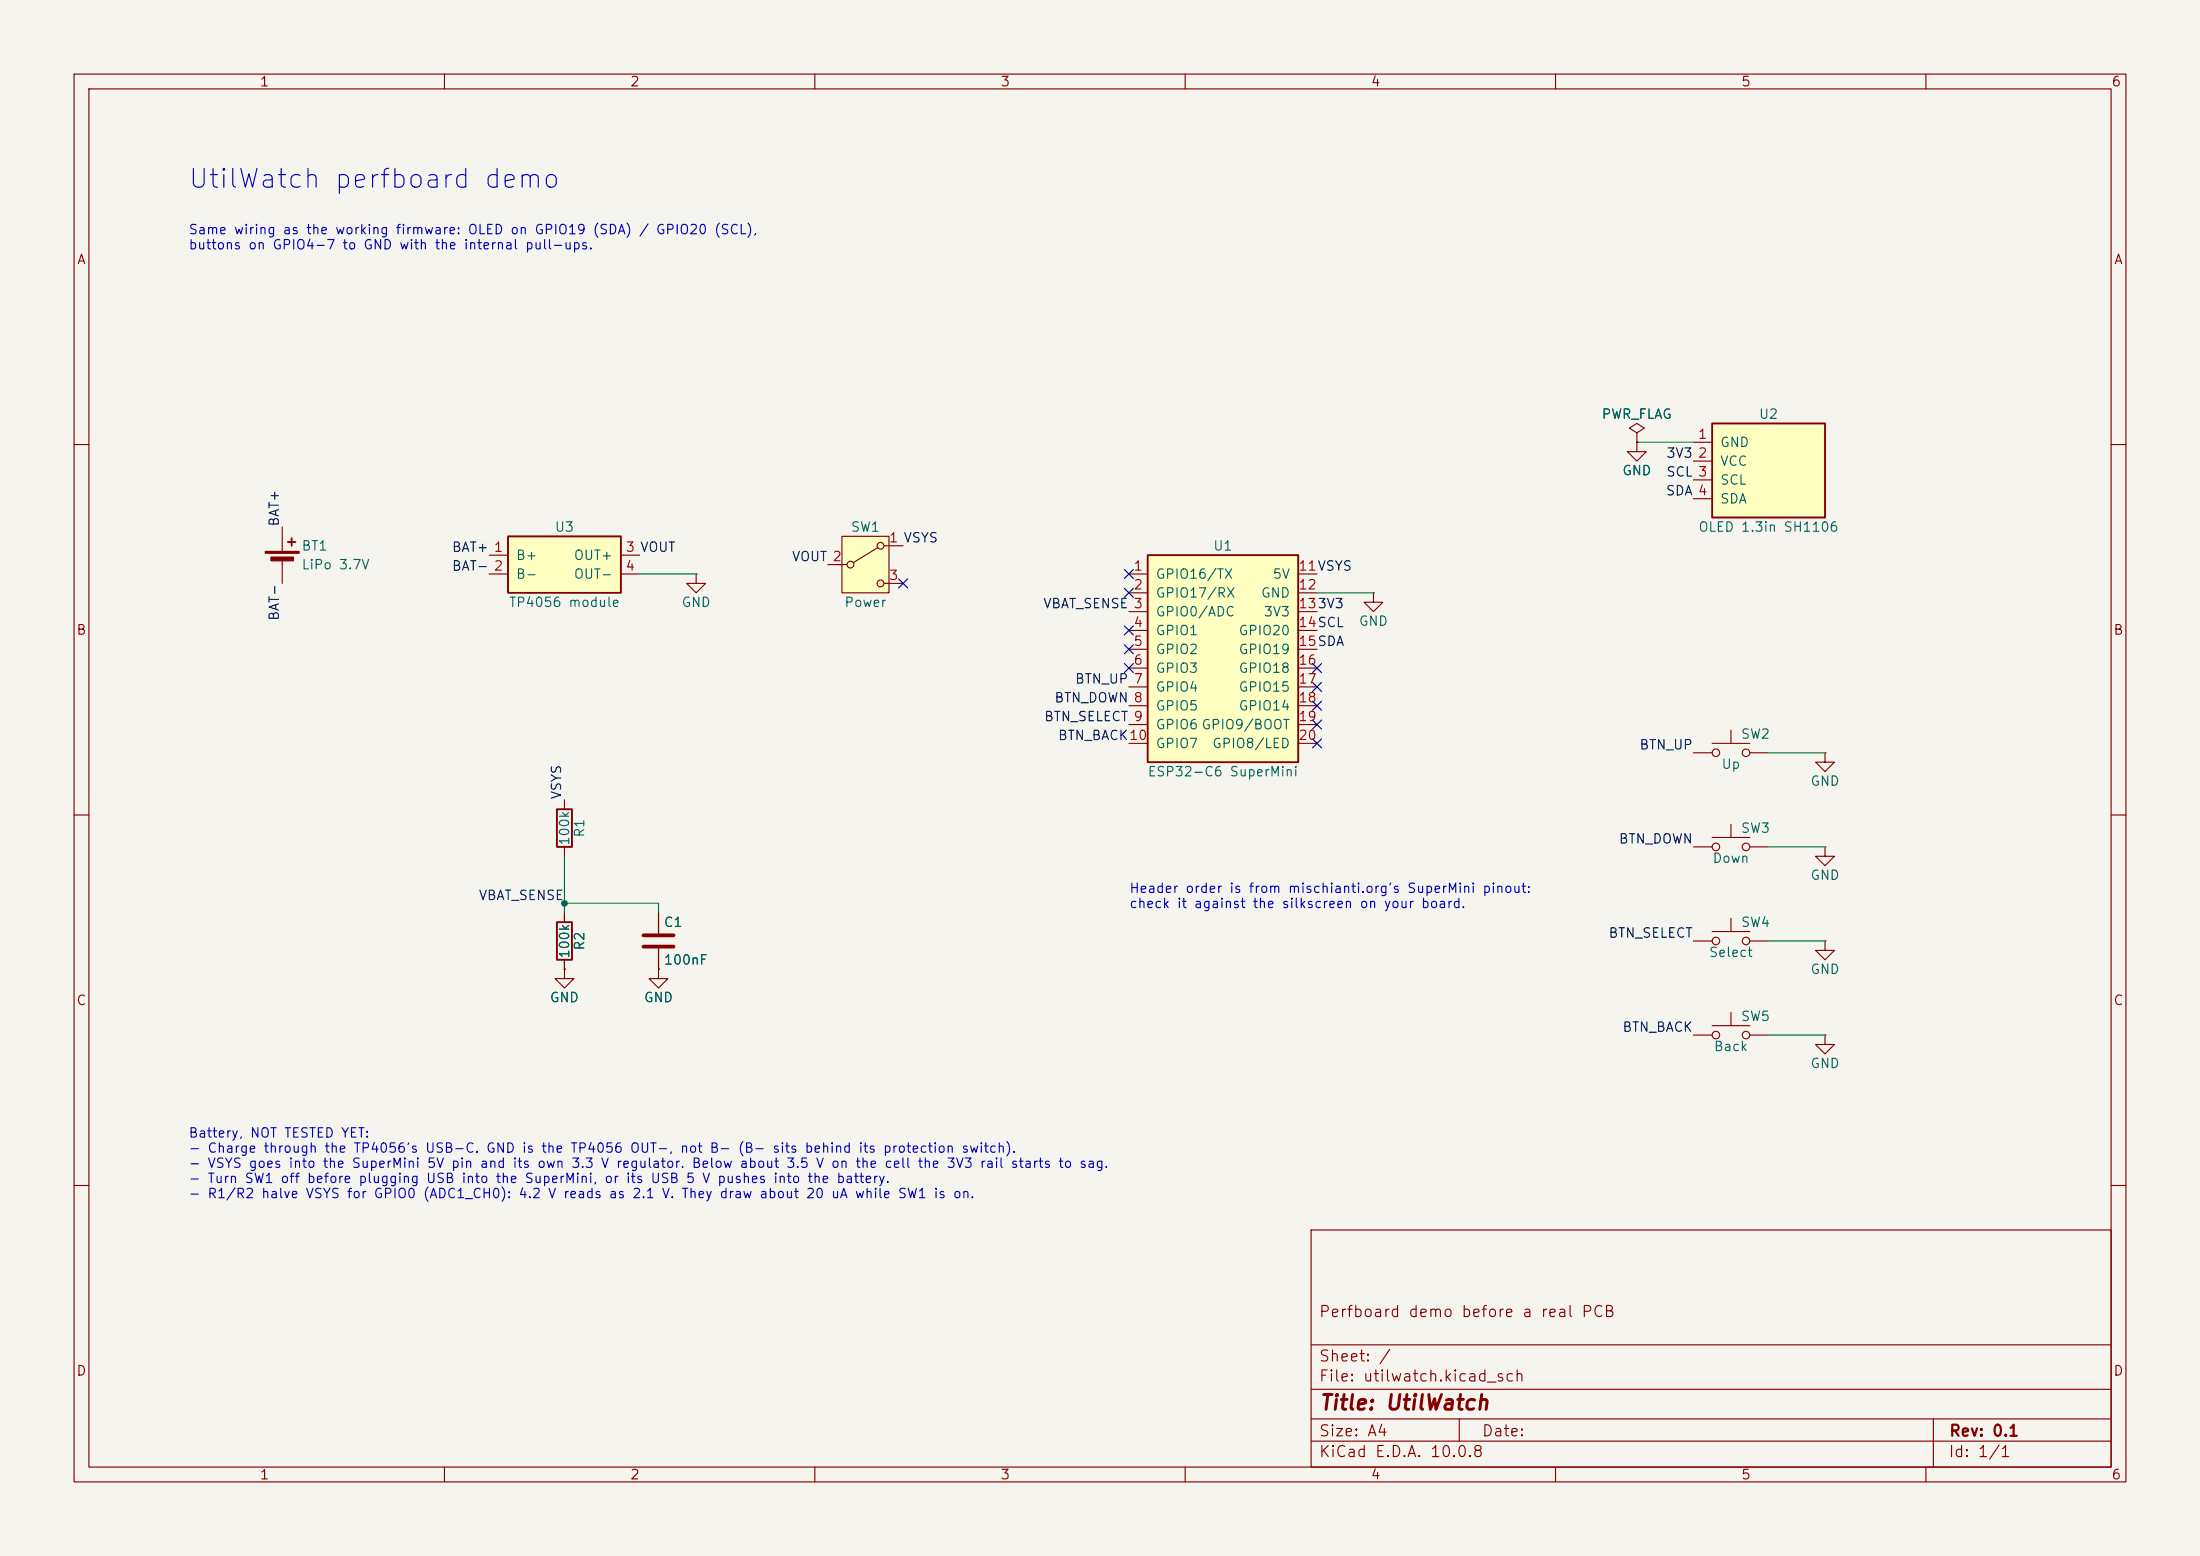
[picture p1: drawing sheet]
(kicad_sch
 (version 20250114)
 (generator "eeschema")
 (generator_version "9.0")
 (paper "A4")
 (title_block (title "UtilWatch") (rev "0.1") (comment 1 "Perfboard demo before a real PCB"))
 (lib_symbols
(symbol "Device:R"
  (pin_numbers (hide yes))
  (pin_names
   (offset 0))
  (exclude_from_sim no)
  (in_bom yes)
  (on_board yes)
  (in_pos_files yes)
  (duplicate_pin_numbers_are_jumpers no)
  (property "Reference" "R" (at 2.032 0 90) (show_name no) (do_not_autoplace no) (effects (font (size 1.27 1.27))))
  (property "Value" "R" (at 0 0 90) (show_name no) (do_not_autoplace no) (effects (font (size 1.27 1.27))))
  (property "Footprint" "" (at -1.778 0 90) (show_name no) (do_not_autoplace no) (hide yes) (effects (font (size 1.27 1.27))))
  (property "Datasheet" "" (at 0 0 0) (show_name no) (do_not_autoplace no) (hide yes) (effects (font (size 1.27 1.27))))
  (property "Description" "Resistor" (at 0 0 0) (show_name no) (do_not_autoplace no) (hide yes) (effects (font (size 1.27 1.27))))
  (symbol "R_0_1"
   (rectangle (start -1.016 -2.54) (end 1.016 2.54) (stroke (width 0.254) (type default)) (fill (type none))))
  (symbol "R_1_1"
   (pin passive line (at 0 3.81 270) (length 1.27) (name "" (effects (font (size 1.27 1.27)))) (number "1" (effects (font (size 1.27 1.27)))))
   (pin passive line (at 0 -3.81 90) (length 1.27) (name "" (effects (font (size 1.27 1.27)))) (number "2" (effects (font (size 1.27 1.27))))))
  (embedded_fonts no))
(symbol "Device:C"
  (pin_numbers (hide yes))
  (pin_names
   (offset 0.254))
  (exclude_from_sim no)
  (in_bom yes)
  (on_board yes)
  (in_pos_files yes)
  (duplicate_pin_numbers_are_jumpers no)
  (property "Reference" "C" (at 0.635 2.54 0) (show_name no) (do_not_autoplace no) (effects (font (size 1.27 1.27)) (justify left)))
  (property "Value" "C" (at 0.635 -2.54 0) (show_name no) (do_not_autoplace no) (effects (font (size 1.27 1.27)) (justify left)))
  (property "Footprint" "" (at 0.9652 -3.81 0) (show_name no) (do_not_autoplace no) (hide yes) (effects (font (size 1.27 1.27))))
  (property "Datasheet" "" (at 0 0 0) (show_name no) (do_not_autoplace no) (hide yes) (effects (font (size 1.27 1.27))))
  (property "Description" "Unpolarized capacitor" (at 0 0 0) (show_name no) (do_not_autoplace no) (hide yes) (effects (font (size 1.27 1.27))))
  (symbol "C_0_1"
   (polyline (pts (xy -2.032 0.762) (xy 2.032 0.762)) (stroke (width 0.508) (type default)) (fill (type none)))
   (polyline (pts (xy -2.032 -0.762) (xy 2.032 -0.762)) (stroke (width 0.508) (type default)) (fill (type none))))
  (symbol "C_1_1"
   (pin passive line (at 0 3.81 270) (length 2.794) (name "" (effects (font (size 1.27 1.27)))) (number "1" (effects (font (size 1.27 1.27)))))
   (pin passive line (at 0 -3.81 90) (length 2.794) (name "" (effects (font (size 1.27 1.27)))) (number "2" (effects (font (size 1.27 1.27))))))
  (embedded_fonts no))
(symbol "Device:Battery_Cell"
  (pin_numbers (hide yes))
  (pin_names
   (offset 0) (hide yes))
  (exclude_from_sim no)
  (in_bom yes)
  (on_board yes)
  (in_pos_files yes)
  (duplicate_pin_numbers_are_jumpers no)
  (property "Reference" "BT" (at 2.54 2.54 0) (show_name no) (do_not_autoplace no) (effects (font (size 1.27 1.27)) (justify left)))
  (property "Value" "Battery_Cell" (at 2.54 0 0) (show_name no) (do_not_autoplace no) (effects (font (size 1.27 1.27)) (justify left)))
  (property "Footprint" "" (at 0 1.524 90) (show_name no) (do_not_autoplace no) (hide yes) (effects (font (size 1.27 1.27))))
  (property "Datasheet" "" (at 0 1.524 90) (show_name no) (do_not_autoplace no) (hide yes) (effects (font (size 1.27 1.27))))
  (property "Description" "Single-cell battery" (at 0 0 0) (show_name no) (do_not_autoplace no) (hide yes) (effects (font (size 1.27 1.27))))
  (property "Sim.Device" "V" (at 0 0 0) (show_name no) (do_not_autoplace no) (hide yes) (effects (font (size 1.27 1.27))))
  (property "Sim.Type" "DC" (at 0 0 0) (show_name no) (do_not_autoplace no) (hide yes) (effects (font (size 1.27 1.27))))
  (property "Sim.Pins" "1=+ 2=-" (at 0 0 0) (show_name no) (do_not_autoplace no) (hide yes) (effects (font (size 1.27 1.27))))
  (symbol "Battery_Cell_0_1"
   (rectangle (start -2.286 1.778) (end 2.286 1.524) (stroke (width 0) (type default)) (fill (type outline)))
   (rectangle (start -1.524 1.016) (end 1.524 0.508) (stroke (width 0) (type default)) (fill (type outline)))
   (polyline (pts (xy 0 1.778) (xy 0 2.54)) (stroke (width 0) (type default)) (fill (type none)))
   (polyline (pts (xy 0 0.762) (xy 0 0)) (stroke (width 0) (type default)) (fill (type none)))
   (polyline (pts (xy 0.762 3.048) (xy 1.778 3.048)) (stroke (width 0.254) (type default)) (fill (type none)))
   (polyline (pts (xy 1.27 3.556) (xy 1.27 2.54)) (stroke (width 0.254) (type default)) (fill (type none))))
  (symbol "Battery_Cell_1_1"
   (pin passive line (at 0 5.08 270) (length 2.54) (name "+" (effects (font (size 1.27 1.27)))) (number "1" (effects (font (size 1.27 1.27)))))
   (pin passive line (at 0 -2.54 90) (length 2.54) (name "-" (effects (font (size 1.27 1.27)))) (number "2" (effects (font (size 1.27 1.27))))))
  (embedded_fonts no))
(symbol "Switch:SW_Push"
  (pin_numbers (hide yes))
  (pin_names
   (offset 1.016) (hide yes))
  (exclude_from_sim no)
  (in_bom yes)
  (on_board yes)
  (in_pos_files yes)
  (duplicate_pin_numbers_are_jumpers no)
  (property "Reference" "SW" (at 1.27 2.54 0) (show_name no) (do_not_autoplace no) (effects (font (size 1.27 1.27)) (justify left)))
  (property "Value" "SW_Push" (at 0 -1.524 0) (show_name no) (do_not_autoplace no) (effects (font (size 1.27 1.27))))
  (property "Footprint" "" (at 0 5.08 0) (show_name no) (do_not_autoplace no) (hide yes) (effects (font (size 1.27 1.27))))
  (property "Datasheet" "" (at 0 5.08 0) (show_name no) (do_not_autoplace no) (hide yes) (effects (font (size 1.27 1.27))))
  (property "Description" "Push button switch, generic, two pins" (at 0 0 0) (show_name no) (do_not_autoplace no) (hide yes) (effects (font (size 1.27 1.27))))
  (symbol "SW_Push_0_1"
   (circle (center -2.032 0) (radius 0.508) (stroke (width 0) (type default)) (fill (type none)))
   (polyline (pts (xy 0 1.27) (xy 0 3.048)) (stroke (width 0) (type default)) (fill (type none)))
   (circle (center 2.032 0) (radius 0.508) (stroke (width 0) (type default)) (fill (type none)))
   (polyline (pts (xy 2.54 1.27) (xy -2.54 1.27)) (stroke (width 0) (type default)) (fill (type none)))
   (pin passive line (at -5.08 0 0) (length 2.54) (name "1" (effects (font (size 1.27 1.27)))) (number "1" (effects (font (size 1.27 1.27)))))
   (pin passive line (at 5.08 0 180) (length 2.54) (name "2" (effects (font (size 1.27 1.27)))) (number "2" (effects (font (size 1.27 1.27))))))
  (embedded_fonts no))
(symbol "Switch:SW_SPDT"
  (pin_names
   (offset 0) (hide yes))
  (exclude_from_sim no)
  (in_bom yes)
  (on_board yes)
  (in_pos_files yes)
  (duplicate_pin_numbers_are_jumpers no)
  (property "Reference" "SW" (at 0 5.08 0) (show_name no) (do_not_autoplace no) (effects (font (size 1.27 1.27))))
  (property "Value" "SW_SPDT" (at 0 -5.08 0) (show_name no) (do_not_autoplace no) (effects (font (size 1.27 1.27))))
  (property "Footprint" "" (at 0 0 0) (show_name no) (do_not_autoplace no) (hide yes) (effects (font (size 1.27 1.27))))
  (property "Datasheet" "" (at 0 -7.62 0) (show_name no) (do_not_autoplace no) (hide yes) (effects (font (size 1.27 1.27))))
  (property "Description" "Switch, single pole double throw" (at 0 0 0) (show_name no) (do_not_autoplace no) (hide yes) (effects (font (size 1.27 1.27))))
  (symbol "SW_SPDT_0_1"
   (circle (center -2.032 0) (radius 0.4572) (stroke (width 0) (type default)) (fill (type none)))
   (polyline (pts (xy -1.651 0.254) (xy 1.651 2.286)) (stroke (width 0) (type default)) (fill (type none)))
   (circle (center 2.032 2.54) (radius 0.4572) (stroke (width 0) (type default)) (fill (type none)))
   (circle (center 2.032 -2.54) (radius 0.4572) (stroke (width 0) (type default)) (fill (type none))))
  (symbol "SW_SPDT_1_1"
   (rectangle (start -3.175 3.81) (end 3.175 -3.81) (stroke (width 0) (type default)) (fill (type background)))
   (pin passive line (at 5.08 2.54 180) (length 2.54) (name "A" (effects (font (size 1.27 1.27)))) (number "1" (effects (font (size 1.27 1.27)))))
   (pin passive line (at -5.08 0 0) (length 2.54) (name "B" (effects (font (size 1.27 1.27)))) (number "2" (effects (font (size 1.27 1.27)))))
   (pin passive line (at 5.08 -2.54 180) (length 2.54) (name "C" (effects (font (size 1.27 1.27)))) (number "3" (effects (font (size 1.27 1.27))))))
  (embedded_fonts no))
(symbol "power:GND"
  (power global)
  (pin_numbers (hide yes))
  (pin_names
   (offset 0) (hide yes))
  (exclude_from_sim no)
  (in_bom yes)
  (on_board yes)
  (in_pos_files yes)
  (duplicate_pin_numbers_are_jumpers no)
  (property "Reference" "#PWR" (at 0 -6.35 0) (show_name no) (do_not_autoplace no) (hide yes) (effects (font (size 1.27 1.27))))
  (property "Value" "GND" (at 0 -3.81 0) (show_name no) (do_not_autoplace no) (effects (font (size 1.27 1.27))))
  (property "Footprint" "" (at 0 0 0) (show_name no) (do_not_autoplace no) (hide yes) (effects (font (size 1.27 1.27))))
  (property "Datasheet" "" (at 0 0 0) (show_name no) (do_not_autoplace no) (hide yes) (effects (font (size 1.27 1.27))))
  (property "Description" "Power symbol creates a global label with name \"GND\" , ground" (at 0 0 0) (show_name no) (do_not_autoplace no) (hide yes) (effects (font (size 1.27 1.27))))
  (symbol "GND_0_1"
   (polyline (pts (xy 0 0) (xy 0 -1.27) (xy 1.27 -1.27) (xy 0 -2.54) (xy -1.27 -1.27) (xy 0 -1.27)) (stroke (width 0) (type default)) (fill (type none))))
  (symbol "GND_1_1"
   (pin power_in line (at 0 0 270) (length 0) (name "" (effects (font (size 1.27 1.27)))) (number "1" (effects (font (size 1.27 1.27))))))
  (embedded_fonts no))
(symbol "power:PWR_FLAG"
  (power global)
  (pin_numbers (hide yes))
  (pin_names
   (offset 0) (hide yes))
  (exclude_from_sim no)
  (in_bom yes)
  (on_board yes)
  (in_pos_files yes)
  (duplicate_pin_numbers_are_jumpers no)
  (property "Reference" "#FLG" (at 0 1.905 0) (show_name no) (do_not_autoplace no) (hide yes) (effects (font (size 1.27 1.27))))
  (property "Value" "PWR_FLAG" (at 0 3.81 0) (show_name no) (do_not_autoplace no) (effects (font (size 1.27 1.27))))
  (property "Footprint" "" (at 0 0 0) (show_name no) (do_not_autoplace no) (hide yes) (effects (font (size 1.27 1.27))))
  (property "Datasheet" "" (at 0 0 0) (show_name no) (do_not_autoplace no) (hide yes) (effects (font (size 1.27 1.27))))
  (property "Description" "Special symbol for telling ERC where power comes from" (at 0 0 0) (show_name no) (do_not_autoplace no) (hide yes) (effects (font (size 1.27 1.27))))
  (symbol "PWR_FLAG_0_0"
   (pin power_out line (at 0 0 90) (length 0) (name "" (effects (font (size 1.27 1.27)))) (number "1" (effects (font (size 1.27 1.27))))))
  (symbol "PWR_FLAG_0_1"
   (polyline (pts (xy 0 0) (xy 0 1.27) (xy -1.016 1.905) (xy 0 2.54) (xy 1.016 1.905) (xy 0 1.27)) (stroke (width 0) (type default)) (fill (type none))))
  (embedded_fonts no))
(symbol "utilwatch:ESP32-C6_SuperMini"
 (pin_names (offset 1.016))
 (exclude_from_sim no) (in_bom yes) (on_board yes)
 (property "Reference" "U" (at 0 15.239999999999998 0) (effects (font (size 1.27 1.27))))
 (property "Value" "ESP32-C6_SuperMini" (at 0 -15.239999999999998 0) (effects (font (size 1.27 1.27))))
 (property "Footprint" "" (at 0 0 0) (effects (font (size 1.27 1.27)) (hide yes)))
 (property "Datasheet" "" (at 0 0 0) (effects (font (size 1.27 1.27)) (hide yes)))
 (property "Description" "ESP32-C6 SuperMini dev board, USB-C at the top. Header order: check your board's silkscreen." (at 0 0 0) (effects (font (size 1.27 1.27)) (hide yes)))
 (symbol "ESP32-C6_SuperMini_0_1" (rectangle (start -10.16 13.969999999999999) (end 10.16 -13.969999999999999) (stroke (width 0.254) (type default)) (fill (type background))))
 (symbol "ESP32-C6_SuperMini_1_1" (pin passive line (at -12.7 11.43 0) (length 2.54) (name "GPIO16/TX" (effects (font (size 1.27 1.27)))) (number "1" (effects (font (size 1.27 1.27))))) (pin passive line (at -12.7 8.89 0) (length 2.54) (name "GPIO17/RX" (effects (font (size 1.27 1.27)))) (number "2" (effects (font (size 1.27 1.27))))) (pin passive line (at -12.7 6.35 0) (length 2.54) (name "GPIO0/ADC" (effects (font (size 1.27 1.27)))) (number "3" (effects (font (size 1.27 1.27))))) (pin passive line (at -12.7 3.81 0) (length 2.54) (name "GPIO1" (effects (font (size 1.27 1.27)))) (number "4" (effects (font (size 1.27 1.27))))) (pin passive line (at -12.7 1.27 0) (length 2.54) (name "GPIO2" (effects (font (size 1.27 1.27)))) (number "5" (effects (font (size 1.27 1.27))))) (pin passive line (at -12.7 -1.27 0) (length 2.54) (name "GPIO3" (effects (font (size 1.27 1.27)))) (number "6" (effects (font (size 1.27 1.27))))) (pin passive line (at -12.7 -3.81 0) (length 2.54) (name "GPIO4" (effects (font (size 1.27 1.27)))) (number "7" (effects (font (size 1.27 1.27))))) (pin passive line (at -12.7 -6.35 0) (length 2.54) (name "GPIO5" (effects (font (size 1.27 1.27)))) (number "8" (effects (font (size 1.27 1.27))))) (pin passive line (at -12.7 -8.89 0) (length 2.54) (name "GPIO6" (effects (font (size 1.27 1.27)))) (number "9" (effects (font (size 1.27 1.27))))) (pin passive line (at -12.7 -11.43 0) (length 2.54) (name "GPIO7" (effects (font (size 1.27 1.27)))) (number "10" (effects (font (size 1.27 1.27))))) (pin passive line (at 12.7 11.43 180) (length 2.54) (name "5V" (effects (font (size 1.27 1.27)))) (number "11" (effects (font (size 1.27 1.27))))) (pin passive line (at 12.7 8.89 180) (length 2.54) (name "GND" (effects (font (size 1.27 1.27)))) (number "12" (effects (font (size 1.27 1.27))))) (pin passive line (at 12.7 6.35 180) (length 2.54) (name "3V3" (effects (font (size 1.27 1.27)))) (number "13" (effects (font (size 1.27 1.27))))) (pin passive line (at 12.7 3.81 180) (length 2.54) (name "GPIO20" (effects (font (size 1.27 1.27)))) (number "14" (effects (font (size 1.27 1.27))))) (pin passive line (at 12.7 1.27 180) (length 2.54) (name "GPIO19" (effects (font (size 1.27 1.27)))) (number "15" (effects (font (size 1.27 1.27))))) (pin passive line (at 12.7 -1.27 180) (length 2.54) (name "GPIO18" (effects (font (size 1.27 1.27)))) (number "16" (effects (font (size 1.27 1.27))))) (pin passive line (at 12.7 -3.81 180) (length 2.54) (name "GPIO15" (effects (font (size 1.27 1.27)))) (number "17" (effects (font (size 1.27 1.27))))) (pin passive line (at 12.7 -6.35 180) (length 2.54) (name "GPIO14" (effects (font (size 1.27 1.27)))) (number "18" (effects (font (size 1.27 1.27))))) (pin passive line (at 12.7 -8.89 180) (length 2.54) (name "GPIO9/BOOT" (effects (font (size 1.27 1.27)))) (number "19" (effects (font (size 1.27 1.27))))) (pin passive line (at 12.7 -11.43 180) (length 2.54) (name "GPIO8/LED" (effects (font (size 1.27 1.27)))) (number "20" (effects (font (size 1.27 1.27)))))))
(symbol "utilwatch:OLED_1.3in_SH1106_I2C"
 (pin_names (offset 1.016))
 (exclude_from_sim no) (in_bom yes) (on_board yes)
 (property "Reference" "U" (at 0 7.619999999999999 0) (effects (font (size 1.27 1.27))))
 (property "Value" "OLED_1.3in_SH1106_I2C" (at 0 -7.619999999999999 0) (effects (font (size 1.27 1.27))))
 (property "Footprint" "" (at 0 0 0) (effects (font (size 1.27 1.27)) (hide yes)))
 (property "Datasheet" "" (at 0 0 0) (effects (font (size 1.27 1.27)) (hide yes)))
 (property "Description" "1.3 inch 128x64 OLED module, SH1106, I2C address 0x3C" (at 0 0 0) (effects (font (size 1.27 1.27)) (hide yes)))
 (symbol "OLED_1.3in_SH1106_I2C_0_1" (rectangle (start -7.62 6.35) (end 7.62 -6.35) (stroke (width 0.254) (type default)) (fill (type background))))
 (symbol "OLED_1.3in_SH1106_I2C_1_1" (pin passive line (at -10.16 3.81 0) (length 2.54) (name "GND" (effects (font (size 1.27 1.27)))) (number "1" (effects (font (size 1.27 1.27))))) (pin passive line (at -10.16 1.27 0) (length 2.54) (name "VCC" (effects (font (size 1.27 1.27)))) (number "2" (effects (font (size 1.27 1.27))))) (pin passive line (at -10.16 -1.27 0) (length 2.54) (name "SCL" (effects (font (size 1.27 1.27)))) (number "3" (effects (font (size 1.27 1.27))))) (pin passive line (at -10.16 -3.81 0) (length 2.54) (name "SDA" (effects (font (size 1.27 1.27)))) (number "4" (effects (font (size 1.27 1.27)))))))
(symbol "utilwatch:TP4056_Module"
 (pin_names (offset 1.016))
 (exclude_from_sim no) (in_bom yes) (on_board yes)
 (property "Reference" "U" (at 0 5.08 0) (effects (font (size 1.27 1.27))))
 (property "Value" "TP4056_Module" (at 0 -5.08 0) (effects (font (size 1.27 1.27))))
 (property "Footprint" "" (at 0 0 0) (effects (font (size 1.27 1.27)) (hide yes)))
 (property "Datasheet" "" (at 0 0 0) (effects (font (size 1.27 1.27)) (hide yes)))
 (property "Description" "TP4056 USB-C LiPo charger module with protection (DW01): battery on B+/B-, load on OUT+/OUT-" (at 0 0 0) (effects (font (size 1.27 1.27)) (hide yes)))
 (symbol "TP4056_Module_0_1" (rectangle (start -7.62 3.81) (end 7.62 -3.81) (stroke (width 0.254) (type default)) (fill (type background))))
 (symbol "TP4056_Module_1_1" (pin passive line (at -10.16 1.27 0) (length 2.54) (name "B+" (effects (font (size 1.27 1.27)))) (number "1" (effects (font (size 1.27 1.27))))) (pin passive line (at -10.16 -1.27 0) (length 2.54) (name "B-" (effects (font (size 1.27 1.27)))) (number "2" (effects (font (size 1.27 1.27))))) (pin passive line (at 10.16 1.27 180) (length 2.54) (name "OUT+" (effects (font (size 1.27 1.27)))) (number "3" (effects (font (size 1.27 1.27))))) (pin passive line (at 10.16 -1.27 180) (length 2.54) (name "OUT-" (effects (font (size 1.27 1.27)))) (number "4" (effects (font (size 1.27 1.27))))))))
(symbol (lib_id "Device:Battery_Cell") (at 38.1 76.2 0) (unit 1)
 (exclude_from_sim no) (in_bom yes) (on_board yes) (dnp no)
 (property "Reference" "BT1" (at 40.64 73.66 0) (show_name no) (do_not_autoplace no) (effects (font (size 1.27 1.27)) (justify left)))
 (property "Value" "LiPo 3.7V" (at 40.64 76.2 0) (show_name no) (do_not_autoplace no) (effects (font (size 1.27 1.27)) (justify left)))
 (property "Footprint" "" (at 38.1 76.2 0) (effects (font (size 1.27 1.27)) (hide yes)))
 (property "Datasheet" "" (at 38.1 76.2 0) (effects (font (size 1.27 1.27)) (hide yes)))
 (property "Description" "" (at 38.1 76.2 0) (effects (font (size 1.27 1.27)) (hide yes)))
 (pin "1") (pin "2"))
(label "BAT+" (at 38.1 71.12 90) (effects (font (size 1.27 1.27)) (justify left bottom)))
(label "BAT-" (at 38.1 78.74 270) (effects (font (size 1.27 1.27)) (justify right bottom)))
(symbol (lib_id "utilwatch:TP4056_Module") (at 76.2 76.2 0) (unit 1)
 (exclude_from_sim no) (in_bom yes) (on_board yes) (dnp no)
 (property "Reference" "U3" (at 76.2 71.12 0) (effects (font (size 1.27 1.27))))
 (property "Value" "TP4056 module" (at 76.2 81.28 0) (effects (font (size 1.27 1.27))))
 (property "Footprint" "" (at 76.2 76.2 0) (effects (font (size 1.27 1.27)) (hide yes)))
 (property "Datasheet" "" (at 76.2 76.2 0) (effects (font (size 1.27 1.27)) (hide yes)))
 (property "Description" "" (at 76.2 76.2 0) (effects (font (size 1.27 1.27)) (hide yes)))
 (pin "1") (pin "2") (pin "3") (pin "4"))
(label "BAT+" (at 66.04 74.93 180) (effects (font (size 1.27 1.27)) (justify right bottom)))
(label "BAT-" (at 66.04 77.47 180) (effects (font (size 1.27 1.27)) (justify right bottom)))
(label "VOUT" (at 86.36 74.93 0) (effects (font (size 1.27 1.27)) (justify left bottom)))
(wire (pts (xy 86.36 77.47) (xy 93.98 77.47)) (stroke (width 0) (type default)))
(symbol (lib_id "power:GND") (at 93.98 77.47 0) (unit 1)
 (exclude_from_sim no) (in_bom no) (on_board yes) (dnp no)
 (property "Reference" "#PWR001" (at 93.98 83.82 0) (show_name no) (do_not_autoplace no) (hide yes) (effects (font (size 1.27 1.27))))
 (property "Value" "GND" (at 93.98 81.28 0) (show_name no) (do_not_autoplace no) (effects (font (size 1.27 1.27))))
 (property "Footprint" "" (at 93.98 77.47 0) (effects (font (size 1.27 1.27)) (hide yes)))
 (property "Datasheet" "" (at 93.98 77.47 0) (effects (font (size 1.27 1.27)) (hide yes)))
 (property "Description" "" (at 93.98 77.47 0) (effects (font (size 1.27 1.27)) (hide yes)))
 (pin "1"))
(symbol (lib_id "Switch:SW_SPDT") (at 116.84 76.2 0) (unit 1)
 (exclude_from_sim no) (in_bom yes) (on_board yes) (dnp no)
 (property "Reference" "SW1" (at 116.84 71.12 0) (show_name no) (do_not_autoplace no) (effects (font (size 1.27 1.27))))
 (property "Value" "Power" (at 116.84 81.28 0) (show_name no) (do_not_autoplace no) (effects (font (size 1.27 1.27))))
 (property "Footprint" "" (at 116.84 76.2 0) (effects (font (size 1.27 1.27)) (hide yes)))
 (property "Datasheet" "" (at 116.84 76.2 0) (effects (font (size 1.27 1.27)) (hide yes)))
 (property "Description" "" (at 116.84 76.2 0) (effects (font (size 1.27 1.27)) (hide yes)))
 (pin "1") (pin "2") (pin "3"))
(label "VOUT" (at 111.76 76.2 180) (effects (font (size 1.27 1.27)) (justify right bottom)))
(label "VSYS" (at 121.92 73.66 0) (effects (font (size 1.27 1.27)) (justify left bottom)))
(no_connect (at 121.92 78.74))
(symbol (lib_id "Device:R") (at 76.2 111.76 0) (unit 1)
 (exclude_from_sim no) (in_bom yes) (on_board yes) (dnp no)
 (property "Reference" "R1" (at 78.23 111.76 90) (show_name no) (do_not_autoplace no) (effects (font (size 1.27 1.27))))
 (property "Value" "100k" (at 76.2 111.76 90) (show_name no) (do_not_autoplace no) (effects (font (size 1.27 1.27))))
 (property "Footprint" "" (at 76.2 111.76 0) (effects (font (size 1.27 1.27)) (hide yes)))
 (property "Datasheet" "" (at 76.2 111.76 0) (effects (font (size 1.27 1.27)) (hide yes)))
 (property "Description" "" (at 76.2 111.76 0) (effects (font (size 1.27 1.27)) (hide yes)))
 (pin "1") (pin "2"))
(symbol (lib_id "Device:R") (at 76.2 127.0 0) (unit 1)
 (exclude_from_sim no) (in_bom yes) (on_board yes) (dnp no)
 (property "Reference" "R2" (at 78.23 127.0 90) (show_name no) (do_not_autoplace no) (effects (font (size 1.27 1.27))))
 (property "Value" "100k" (at 76.2 127.0 90) (show_name no) (do_not_autoplace no) (effects (font (size 1.27 1.27))))
 (property "Footprint" "" (at 76.2 127.0 0) (effects (font (size 1.27 1.27)) (hide yes)))
 (property "Datasheet" "" (at 76.2 127.0 0) (effects (font (size 1.27 1.27)) (hide yes)))
 (property "Description" "" (at 76.2 127.0 0) (effects (font (size 1.27 1.27)) (hide yes)))
 (pin "1") (pin "2"))
(symbol (lib_id "Device:C") (at 88.9 127.0 0) (unit 1)
 (exclude_from_sim no) (in_bom yes) (on_board yes) (dnp no)
 (property "Reference" "C1" (at 89.54 124.46 0) (show_name no) (do_not_autoplace no) (effects (font (size 1.27 1.27)) (justify left)))
 (property "Value" "100nF" (at 89.54 129.54 0) (show_name no) (do_not_autoplace no) (effects (font (size 1.27 1.27)) (justify left)))
 (property "Footprint" "" (at 88.9 127.0 0) (effects (font (size 1.27 1.27)) (hide yes)))
 (property "Datasheet" "" (at 88.9 127.0 0) (effects (font (size 1.27 1.27)) (hide yes)))
 (property "Description" "" (at 88.9 127.0 0) (effects (font (size 1.27 1.27)) (hide yes)))
 (pin "1") (pin "2"))
(label "VSYS" (at 76.2 107.95 90) (effects (font (size 1.27 1.27)) (justify left bottom)))
(wire (pts (xy 76.2 115.57) (xy 76.2 123.19)) (stroke (width 0) (type default)))
(wire (pts (xy 76.2 121.92) (xy 88.9 121.92)) (stroke (width 0) (type default)))
(wire (pts (xy 88.9 121.92) (xy 88.9 123.19)) (stroke (width 0) (type default)))
(junction (at 76.2 121.92) (diameter 0) (color 0 0 0 0))
(label "VBAT_SENSE" (at 76.2 121.92 180) (effects (font (size 1.27 1.27)) (justify right bottom)))
(symbol (lib_id "power:GND") (at 76.2 130.81 0) (unit 1)
 (exclude_from_sim no) (in_bom no) (on_board yes) (dnp no)
 (property "Reference" "#PWR002" (at 76.2 137.16 0) (show_name no) (do_not_autoplace no) (hide yes) (effects (font (size 1.27 1.27))))
 (property "Value" "GND" (at 76.2 134.62 0) (show_name no) (do_not_autoplace no) (effects (font (size 1.27 1.27))))
 (property "Footprint" "" (at 76.2 130.81 0) (effects (font (size 1.27 1.27)) (hide yes)))
 (property "Datasheet" "" (at 76.2 130.81 0) (effects (font (size 1.27 1.27)) (hide yes)))
 (property "Description" "" (at 76.2 130.81 0) (effects (font (size 1.27 1.27)) (hide yes)))
 (pin "1"))
(symbol (lib_id "power:GND") (at 88.9 130.81 0) (unit 1)
 (exclude_from_sim no) (in_bom no) (on_board yes) (dnp no)
 (property "Reference" "#PWR003" (at 88.9 137.16 0) (show_name no) (do_not_autoplace no) (hide yes) (effects (font (size 1.27 1.27))))
 (property "Value" "GND" (at 88.9 134.62 0) (show_name no) (do_not_autoplace no) (effects (font (size 1.27 1.27))))
 (property "Footprint" "" (at 88.9 130.81 0) (effects (font (size 1.27 1.27)) (hide yes)))
 (property "Datasheet" "" (at 88.9 130.81 0) (effects (font (size 1.27 1.27)) (hide yes)))
 (property "Description" "" (at 88.9 130.81 0) (effects (font (size 1.27 1.27)) (hide yes)))
 (pin "1"))
(symbol (lib_id "utilwatch:ESP32-C6_SuperMini") (at 165.1 88.9 0) (unit 1)
 (exclude_from_sim no) (in_bom yes) (on_board yes) (dnp no)
 (property "Reference" "U1" (at 165.1 73.66 0) (effects (font (size 1.27 1.27))))
 (property "Value" "ESP32-C6 SuperMini" (at 165.1 104.14 0) (effects (font (size 1.27 1.27))))
 (property "Footprint" "" (at 165.1 88.9 0) (effects (font (size 1.27 1.27)) (hide yes)))
 (property "Datasheet" "" (at 165.1 88.9 0) (effects (font (size 1.27 1.27)) (hide yes)))
 (property "Description" "" (at 165.1 88.9 0) (effects (font (size 1.27 1.27)) (hide yes)))
 (pin "1") (pin "2") (pin "3") (pin "4") (pin "5") (pin "6") (pin "7") (pin "8") (pin "9") (pin "10") (pin "11") (pin "12") (pin "13") (pin "14") (pin "15") (pin "16") (pin "17") (pin "18") (pin "19") (pin "20"))
(label "VSYS" (at 177.8 77.47 0) (effects (font (size 1.27 1.27)) (justify left bottom)))
(wire (pts (xy 177.8 80.01) (xy 185.42000000000002 80.01)) (stroke (width 0) (type default)))
(symbol (lib_id "power:GND") (at 185.42000000000002 80.01 0) (unit 1)
 (exclude_from_sim no) (in_bom no) (on_board yes) (dnp no)
 (property "Reference" "#PWR004" (at 185.42 86.36 0) (show_name no) (do_not_autoplace no) (hide yes) (effects (font (size 1.27 1.27))))
 (property "Value" "GND" (at 185.42 83.82 0) (show_name no) (do_not_autoplace no) (effects (font (size 1.27 1.27))))
 (property "Footprint" "" (at 185.42000000000002 80.01 0) (effects (font (size 1.27 1.27)) (hide yes)))
 (property "Datasheet" "" (at 185.42000000000002 80.01 0) (effects (font (size 1.27 1.27)) (hide yes)))
 (property "Description" "" (at 185.42000000000002 80.01 0) (effects (font (size 1.27 1.27)) (hide yes)))
 (pin "1"))
(label "3V3" (at 177.8 82.55 0) (effects (font (size 1.27 1.27)) (justify left bottom)))
(label "SCL" (at 177.8 85.09 0) (effects (font (size 1.27 1.27)) (justify left bottom)))
(label "SDA" (at 177.8 87.63 0) (effects (font (size 1.27 1.27)) (justify left bottom)))
(label "VBAT_SENSE" (at 152.4 82.55 180) (effects (font (size 1.27 1.27)) (justify right bottom)))
(label "BTN_UP" (at 152.4 92.71 180) (effects (font (size 1.27 1.27)) (justify right bottom)))
(label "BTN_DOWN" (at 152.4 95.25 180) (effects (font (size 1.27 1.27)) (justify right bottom)))
(label "BTN_SELECT" (at 152.4 97.79 180) (effects (font (size 1.27 1.27)) (justify right bottom)))
(label "BTN_BACK" (at 152.4 100.33 180) (effects (font (size 1.27 1.27)) (justify right bottom)))
(no_connect (at 152.4 77.47))
(no_connect (at 152.4 80.01))
(no_connect (at 152.4 85.09))
(no_connect (at 152.4 87.63))
(no_connect (at 152.4 90.17))
(no_connect (at 177.8 90.17))
(no_connect (at 177.8 92.71))
(no_connect (at 177.8 95.25))
(no_connect (at 177.8 97.79))
(no_connect (at 177.8 100.33))
(symbol (lib_id "utilwatch:OLED_1.3in_SH1106_I2C") (at 238.76 63.5 0) (unit 1)
 (exclude_from_sim no) (in_bom yes) (on_board yes) (dnp no)
 (property "Reference" "U2" (at 238.76 55.88 0) (effects (font (size 1.27 1.27))))
 (property "Value" "OLED 1.3in SH1106" (at 238.76 71.12 0) (effects (font (size 1.27 1.27))))
 (property "Footprint" "" (at 238.76 63.5 0) (effects (font (size 1.27 1.27)) (hide yes)))
 (property "Datasheet" "" (at 238.76 63.5 0) (effects (font (size 1.27 1.27)) (hide yes)))
 (property "Description" "" (at 238.76 63.5 0) (effects (font (size 1.27 1.27)) (hide yes)))
 (pin "1") (pin "2") (pin "3") (pin "4"))
(wire (pts (xy 228.6 59.69) (xy 220.98 59.69)) (stroke (width 0) (type default)))
(symbol (lib_id "power:GND") (at 220.98 59.69 0) (unit 1)
 (exclude_from_sim no) (in_bom no) (on_board yes) (dnp no)
 (property "Reference" "#PWR005" (at 220.98 66.04 0) (show_name no) (do_not_autoplace no) (hide yes) (effects (font (size 1.27 1.27))))
 (property "Value" "GND" (at 220.98 63.5 0) (show_name no) (do_not_autoplace no) (effects (font (size 1.27 1.27))))
 (property "Footprint" "" (at 220.98 59.69 0) (effects (font (size 1.27 1.27)) (hide yes)))
 (property "Datasheet" "" (at 220.98 59.69 0) (effects (font (size 1.27 1.27)) (hide yes)))
 (property "Description" "" (at 220.98 59.69 0) (effects (font (size 1.27 1.27)) (hide yes)))
 (pin "1"))
(symbol (lib_id "power:PWR_FLAG") (at 220.98 59.69 0) (unit 1)
 (exclude_from_sim no) (in_bom no) (on_board yes) (dnp no)
 (property "Reference" "#FLG01" (at 220.98 57.78 0) (show_name no) (do_not_autoplace no) (hide yes) (effects (font (size 1.27 1.27))))
 (property "Value" "PWR_FLAG" (at 220.98 55.88 0) (show_name no) (do_not_autoplace no) (effects (font (size 1.27 1.27))))
 (property "Footprint" "" (at 220.98 59.69 0) (effects (font (size 1.27 1.27)) (hide yes)))
 (property "Datasheet" "" (at 220.98 59.69 0) (effects (font (size 1.27 1.27)) (hide yes)))
 (property "Description" "" (at 220.98 59.69 0) (effects (font (size 1.27 1.27)) (hide yes)))
 (pin "1"))
(label "3V3" (at 228.6 62.23 180) (effects (font (size 1.27 1.27)) (justify right bottom)))
(label "SCL" (at 228.6 64.77 180) (effects (font (size 1.27 1.27)) (justify right bottom)))
(label "SDA" (at 228.6 67.31 180) (effects (font (size 1.27 1.27)) (justify right bottom)))
(symbol (lib_id "Switch:SW_Push") (at 233.68 101.6 0) (unit 1)
 (exclude_from_sim no) (in_bom yes) (on_board yes) (dnp no)
 (property "Reference" "SW2" (at 234.95 99.06 0) (show_name no) (do_not_autoplace no) (effects (font (size 1.27 1.27)) (justify left)))
 (property "Value" "Up" (at 233.68 103.12 0) (show_name no) (do_not_autoplace no) (effects (font (size 1.27 1.27))))
 (property "Footprint" "" (at 233.68 101.6 0) (effects (font (size 1.27 1.27)) (hide yes)))
 (property "Datasheet" "" (at 233.68 101.6 0) (effects (font (size 1.27 1.27)) (hide yes)))
 (property "Description" "" (at 233.68 101.6 0) (effects (font (size 1.27 1.27)) (hide yes)))
 (pin "1") (pin "2"))
(label "BTN_UP" (at 228.6 101.6 180) (effects (font (size 1.27 1.27)) (justify right bottom)))
(wire (pts (xy 238.76 101.6) (xy 246.38 101.6)) (stroke (width 0) (type default)))
(symbol (lib_id "power:GND") (at 246.38 101.6 0) (unit 1)
 (exclude_from_sim no) (in_bom no) (on_board yes) (dnp no)
 (property "Reference" "#PWR006" (at 246.38 107.95 0) (show_name no) (do_not_autoplace no) (hide yes) (effects (font (size 1.27 1.27))))
 (property "Value" "GND" (at 246.38 105.41 0) (show_name no) (do_not_autoplace no) (effects (font (size 1.27 1.27))))
 (property "Footprint" "" (at 246.38 101.6 0) (effects (font (size 1.27 1.27)) (hide yes)))
 (property "Datasheet" "" (at 246.38 101.6 0) (effects (font (size 1.27 1.27)) (hide yes)))
 (property "Description" "" (at 246.38 101.6 0) (effects (font (size 1.27 1.27)) (hide yes)))
 (pin "1"))
(symbol (lib_id "Switch:SW_Push") (at 233.68 114.3 0) (unit 1)
 (exclude_from_sim no) (in_bom yes) (on_board yes) (dnp no)
 (property "Reference" "SW3" (at 234.95 111.76 0) (show_name no) (do_not_autoplace no) (effects (font (size 1.27 1.27)) (justify left)))
 (property "Value" "Down" (at 233.68 115.82 0) (show_name no) (do_not_autoplace no) (effects (font (size 1.27 1.27))))
 (property "Footprint" "" (at 233.68 114.3 0) (effects (font (size 1.27 1.27)) (hide yes)))
 (property "Datasheet" "" (at 233.68 114.3 0) (effects (font (size 1.27 1.27)) (hide yes)))
 (property "Description" "" (at 233.68 114.3 0) (effects (font (size 1.27 1.27)) (hide yes)))
 (pin "1") (pin "2"))
(label "BTN_DOWN" (at 228.6 114.3 180) (effects (font (size 1.27 1.27)) (justify right bottom)))
(wire (pts (xy 238.76 114.3) (xy 246.38 114.3)) (stroke (width 0) (type default)))
(symbol (lib_id "power:GND") (at 246.38 114.3 0) (unit 1)
 (exclude_from_sim no) (in_bom no) (on_board yes) (dnp no)
 (property "Reference" "#PWR007" (at 246.38 120.65 0) (show_name no) (do_not_autoplace no) (hide yes) (effects (font (size 1.27 1.27))))
 (property "Value" "GND" (at 246.38 118.11 0) (show_name no) (do_not_autoplace no) (effects (font (size 1.27 1.27))))
 (property "Footprint" "" (at 246.38 114.3 0) (effects (font (size 1.27 1.27)) (hide yes)))
 (property "Datasheet" "" (at 246.38 114.3 0) (effects (font (size 1.27 1.27)) (hide yes)))
 (property "Description" "" (at 246.38 114.3 0) (effects (font (size 1.27 1.27)) (hide yes)))
 (pin "1"))
(symbol (lib_id "Switch:SW_Push") (at 233.68 127.0 0) (unit 1)
 (exclude_from_sim no) (in_bom yes) (on_board yes) (dnp no)
 (property "Reference" "SW4" (at 234.95 124.46 0) (show_name no) (do_not_autoplace no) (effects (font (size 1.27 1.27)) (justify left)))
 (property "Value" "Select" (at 233.68 128.52 0) (show_name no) (do_not_autoplace no) (effects (font (size 1.27 1.27))))
 (property "Footprint" "" (at 233.68 127.0 0) (effects (font (size 1.27 1.27)) (hide yes)))
 (property "Datasheet" "" (at 233.68 127.0 0) (effects (font (size 1.27 1.27)) (hide yes)))
 (property "Description" "" (at 233.68 127.0 0) (effects (font (size 1.27 1.27)) (hide yes)))
 (pin "1") (pin "2"))
(label "BTN_SELECT" (at 228.6 127.0 180) (effects (font (size 1.27 1.27)) (justify right bottom)))
(wire (pts (xy 238.76 127.0) (xy 246.38 127.0)) (stroke (width 0) (type default)))
(symbol (lib_id "power:GND") (at 246.38 127.0 0) (unit 1)
 (exclude_from_sim no) (in_bom no) (on_board yes) (dnp no)
 (property "Reference" "#PWR008" (at 246.38 133.35 0) (show_name no) (do_not_autoplace no) (hide yes) (effects (font (size 1.27 1.27))))
 (property "Value" "GND" (at 246.38 130.81 0) (show_name no) (do_not_autoplace no) (effects (font (size 1.27 1.27))))
 (property "Footprint" "" (at 246.38 127.0 0) (effects (font (size 1.27 1.27)) (hide yes)))
 (property "Datasheet" "" (at 246.38 127.0 0) (effects (font (size 1.27 1.27)) (hide yes)))
 (property "Description" "" (at 246.38 127.0 0) (effects (font (size 1.27 1.27)) (hide yes)))
 (pin "1"))
(symbol (lib_id "Switch:SW_Push") (at 233.68 139.7 0) (unit 1)
 (exclude_from_sim no) (in_bom yes) (on_board yes) (dnp no)
 (property "Reference" "SW5" (at 234.95 137.16 0) (show_name no) (do_not_autoplace no) (effects (font (size 1.27 1.27)) (justify left)))
 (property "Value" "Back" (at 233.68 141.22 0) (show_name no) (do_not_autoplace no) (effects (font (size 1.27 1.27))))
 (property "Footprint" "" (at 233.68 139.7 0) (effects (font (size 1.27 1.27)) (hide yes)))
 (property "Datasheet" "" (at 233.68 139.7 0) (effects (font (size 1.27 1.27)) (hide yes)))
 (property "Description" "" (at 233.68 139.7 0) (effects (font (size 1.27 1.27)) (hide yes)))
 (pin "1") (pin "2"))
(label "BTN_BACK" (at 228.6 139.7 180) (effects (font (size 1.27 1.27)) (justify right bottom)))
(wire (pts (xy 238.76 139.7) (xy 246.38 139.7)) (stroke (width 0) (type default)))
(symbol (lib_id "power:GND") (at 246.38 139.7 0) (unit 1)
 (exclude_from_sim no) (in_bom no) (on_board yes) (dnp no)
 (property "Reference" "#PWR009" (at 246.38 146.05 0) (show_name no) (do_not_autoplace no) (hide yes) (effects (font (size 1.27 1.27))))
 (property "Value" "GND" (at 246.38 143.51 0) (show_name no) (do_not_autoplace no) (effects (font (size 1.27 1.27))))
 (property "Footprint" "" (at 246.38 139.7 0) (effects (font (size 1.27 1.27)) (hide yes)))
 (property "Datasheet" "" (at 246.38 139.7 0) (effects (font (size 1.27 1.27)) (hide yes)))
 (property "Description" "" (at 246.38 139.7 0) (effects (font (size 1.27 1.27)) (hide yes)))
 (pin "1"))
(text "UtilWatch perfboard demo" (exclude_from_sim no) (at 25.4 22.86 0) (effects (font (size 2.54 2.54)) (justify left top)))
(text "Same wiring as the working firmware: OLED on GPIO19 (SDA) / GPIO20 (SCL),\nbuttons on GPIO4-7 to GND with the internal pull-ups." (exclude_from_sim no) (at 25.4 30.48 0) (effects (font (size 1.27 1.27)) (justify left top)))
(text "Battery, NOT TESTED YET:\n- Charge through the TP4056's USB-C. GND is the TP4056 OUT-, not B- (B- sits behind its protection switch).\n- VSYS goes into the SuperMini 5V pin and its own 3.3 V regulator. Below about 3.5 V on the cell the 3V3 rail starts to sag.\n- Turn SW1 off before plugging USB into the SuperMini, or its USB 5 V pushes into the battery.\n- R1/R2 halve VSYS for GPIO0 (ADC1_CH0): 4.2 V reads as 2.1 V. They draw about 20 uA while SW1 is on." (exclude_from_sim no) (at 25.4 152.4 0) (effects (font (size 1.27 1.27)) (justify left top)))
(text "Header order is from mischianti.org's SuperMini pinout:\ncheck it against the silkscreen on your board." (exclude_from_sim no) (at 152.4 119.38 0) (effects (font (size 1.27 1.27)) (justify left top)))
 (sheet_instances (path "" (page "1")))
 (embedded_fonts no))
